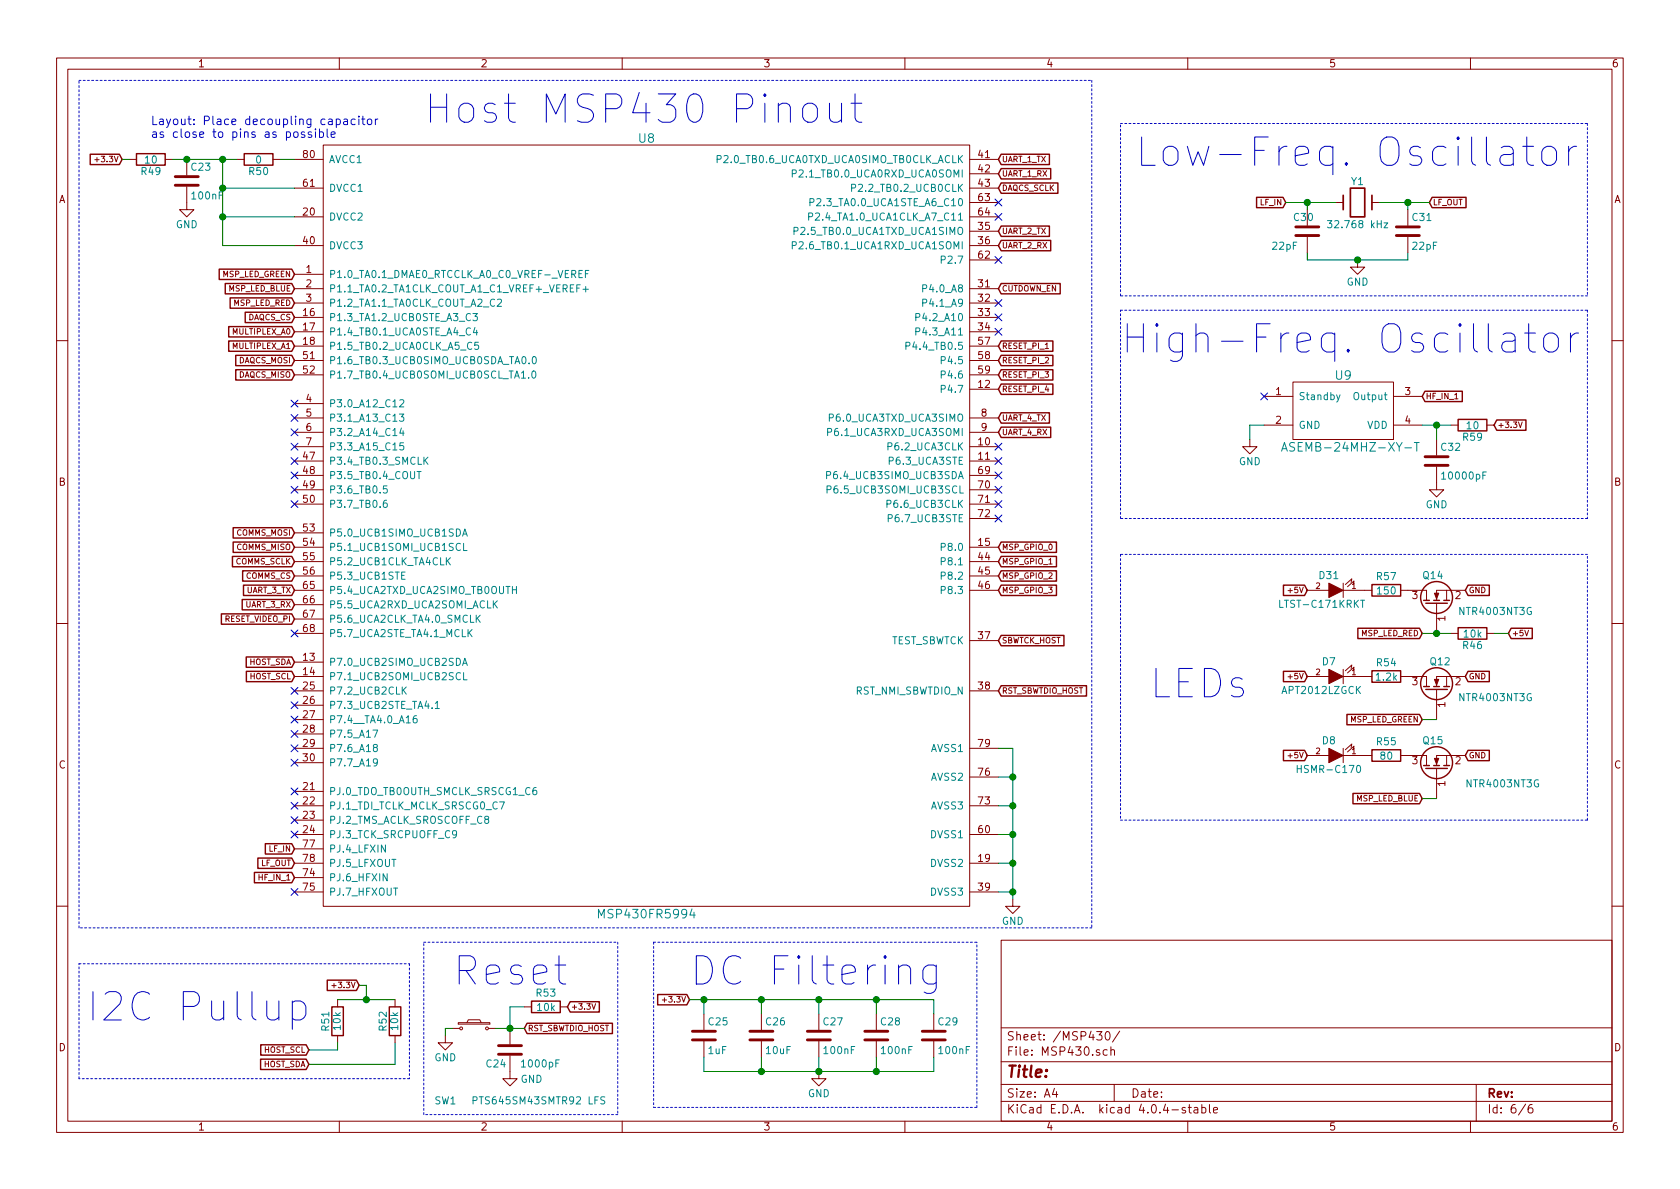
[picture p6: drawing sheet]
EESchema Schematic File Version 2
LIBS:mainBoardV2-rescue
LIBS:power
LIBS:device
LIBS:transistors
LIBS:conn
LIBS:linear
LIBS:regul
LIBS:74xx
LIBS:cmos4000
LIBS:adc-dac
LIBS:memory
LIBS:xilinx
LIBS:microcontrollers
LIBS:dsp
LIBS:microchip
LIBS:analog_switches
LIBS:motorola
LIBS:texas
LIBS:intel
LIBS:audio
LIBS:interface
LIBS:digital-audio
LIBS:philips
LIBS:display
LIBS:cypress
LIBS:siliconi
LIBS:opto
LIBS:atmel
LIBS:contrib
LIBS:valves
LIBS:msp430fr4994
LIBS:asemb-24mhz-xy-t
LIBS:pct2075d,118
LIBS:ms560702ba03-50
LIBS:lsm9ds1
LIBS:adg704brmz
LIBS:lt3481
LIBS:az2117h
LIBS:lt8609
LIBS:ltc2992
LIBS:TVS_Small
LIBS:tvsSmall
LIBS:mmqa5v6t1g
LIBS:led_x2_3pin
LIBS:bme280
LIBS:aoz8318di
LIBS:switch_dpdt
LIBS:SWITCH_3PDT
LIBS:teensy3_6-OuterHeadersOnly
LIBS:mounting_hole_eighth_inch
LIBS:mainBoardV2-cache
EELAYER 25 0
EELAYER END
$Descr A4 11693 8268
encoding utf-8
Sheet 6 6
Title ""
Date ""
Rev ""
Comp ""
Comment1 ""
Comment2 ""
Comment3 ""
Comment4 ""
$EndDescr
$Comp
L MSP430FR4994 U8
U 1 1
P 4500 3700
F 0 "U8" H 4500 6450 60  0000 C CNN
F 1 "MSP430FR5994" H 4500 1050 60  0000 C CNN
F 2 "Housings_QFP:LQFP-80_12x12mm_Pitch0.5mm" H 4500 3450 60  0001 C CNN
F 3 "" H 4500 3450 60  0001 C CNN
	1    4500 3700
	1    0    0    -1  
$EndComp
$Comp
L R R49
U 1 1
P 1050 1100
F 0 "R49" V 1130 1100 50  0000 C CNN
F 1 "10" V 1050 1100 50  0000 C CNN
F 2 "Resistors_SMD:R_0805_HandSoldering" V 980 1100 50  0001 C CNN
F 3 "" H 1050 1100 50  0000 C CNN
	1    1050 1100
	0    1    1    0   
$EndComp
$Comp
L C C23
U 1 1
P 1300 1250
F 0 "C23" H 1325 1350 50  0000 L CNN
F 1 "100nF" H 1325 1150 50  0000 L CNN
F 2 "Capacitors_SMD:C_0805_HandSoldering" H 1338 1100 50  0001 C CNN
F 3 "" H 1300 1250 50  0000 C CNN
	1    1300 1250
	1    0    0    -1  
$EndComp
$Comp
L GND #PWR79
U 1 1
P 1300 1400
F 0 "#PWR79" H 1300 1150 50  0001 C CNN
F 1 "GND" H 1300 1250 50  0000 C CNN
F 2 "" H 1300 1400 50  0000 C CNN
F 3 "" H 1300 1400 50  0000 C CNN
	1    1300 1400
	1    0    0    -1  
$EndComp
$Comp
L R R50
U 1 1
P 1800 1100
F 0 "R50" V 1880 1100 50  0000 C CNN
F 1 "0" V 1800 1100 50  0000 C CNN
F 2 "Resistors_SMD:R_0805_HandSoldering" V 1730 1100 50  0001 C CNN
F 3 "" H 1800 1100 50  0000 C CNN
	1    1800 1100
	0    1    1    0   
$EndComp
Text GLabel 2050 1900 0    39   Input ~ 0
MSP_LED_GREEN
Text GLabel 2050 2000 0    39   Input ~ 0
MSP_LED_BLUE
Text GLabel 2050 3700 0    39   Input ~ 0
COMMS_MOSI
Text GLabel 2050 3800 0    39   Input ~ 0
COMMS_MISO
Text GLabel 2050 3900 0    39   Input ~ 0
COMMS_SCLK
Text GLabel 2050 4000 0    39   Input ~ 0
COMMS_CS
Text GLabel 2050 2200 0    39   Input ~ 0
DAQCS_CS
Text GLabel 2050 2300 0    39   Input ~ 0
MULTIPLEX_A0
Text GLabel 2050 2400 0    39   Input ~ 0
MULTIPLEX_A1
Text GLabel 2050 2500 0    39   Input ~ 0
DAQCS_MOSI
Text GLabel 2050 2600 0    39   Input ~ 0
DAQCS_MISO
Text GLabel 2050 4100 0    39   Input ~ 0
UART_3_TX
Text GLabel 2050 4200 0    39   Input ~ 0
UART_3_RX
Text GLabel 2050 4600 0    39   Input ~ 0
HOST_SDA
Text GLabel 2050 4700 0    39   Input ~ 0
HOST_SCL
$Comp
L Crystal Y1
U 1 1
P 9450 1400
F 0 "Y1" H 9450 1550 50  0000 C CNN
F 1 "32.768 kHz" H 9450 1250 50  0000 C CNN
F 2 "Dans_Parts:32.768_Crystal_ThroughHole" H 9450 1400 50  0001 C CNN
F 3 "" H 9450 1400 50  0000 C CNN
	1    9450 1400
	-1   0    0    -1  
$EndComp
$Comp
L C C31
U 1 1
P 9800 1600
F 0 "C31" H 9825 1700 50  0000 L CNN
F 1 "22pF" H 9825 1500 50  0000 L CNN
F 2 "Capacitors_SMD:C_0805_HandSoldering" H 9838 1450 50  0001 C CNN
F 3 "" H 9800 1600 50  0000 C CNN
	1    9800 1600
	1    0    0    -1  
$EndComp
$Comp
L C C30
U 1 1
P 9100 1600
F 0 "C30" H 9000 1700 50  0000 L CNN
F 1 "22pF" H 8850 1500 50  0000 L CNN
F 2 "Capacitors_SMD:C_0805_HandSoldering" H 9138 1450 50  0001 C CNN
F 3 "" H 9100 1600 50  0000 C CNN
	1    9100 1600
	1    0    0    -1  
$EndComp
$Comp
L GND #PWR85
U 1 1
P 9450 1800
F 0 "#PWR85" H 9450 1550 50  0001 C CNN
F 1 "GND" H 9450 1650 50  0000 C CNN
F 2 "" H 9450 1800 50  0000 C CNN
F 3 "" H 9450 1800 50  0000 C CNN
	1    9450 1800
	1    0    0    -1  
$EndComp
NoConn ~ 2050 5700
NoConn ~ 2050 5800
NoConn ~ 2050 5600
NoConn ~ 2050 5500
NoConn ~ 2050 6200
Text GLabel 2050 6100 0    39   Input ~ 0
HF_IN_1
Text GLabel 2050 5900 0    39   Input ~ 0
LF_IN
Text GLabel 2050 6000 0    39   Input ~ 0
LF_OUT
Text GLabel 8950 1400 0    39   Input ~ 0
LF_IN
Text GLabel 9950 1400 2    39   Input ~ 0
LF_OUT
Text GLabel 6950 1100 2    39   Input ~ 0
UART_1_TX
Text GLabel 6950 1200 2    39   Input ~ 0
UART_1_RX
Text GLabel 6950 1300 2    39   Input ~ 0
DAQCS_SCLK
Text GLabel 6950 1600 2    39   Input ~ 0
UART_2_TX
Text GLabel 6950 2000 2    39   Input ~ 0
CUTDOWN_EN
Text GLabel 6950 2400 2    39   Input ~ 0
RESET_PI_1
Text GLabel 6950 2500 2    39   Input ~ 0
RESET_PI_2
Text GLabel 6950 2600 2    39   Input ~ 0
RESET_PI_3
Text GLabel 6950 2700 2    39   Input ~ 0
RESET_PI_4
Text GLabel 6950 2900 2    39   Input ~ 0
UART_4_TX
Text GLabel 6950 3000 2    39   Input ~ 0
UART_4_RX
Text GLabel 6950 3800 2    39   Input ~ 0
MSP_GPIO_0
Text GLabel 6950 3900 2    39   Input ~ 0
MSP_GPIO_1
Text GLabel 6950 4000 2    39   Input ~ 0
MSP_GPIO_2
Text GLabel 6950 4100 2    39   Input ~ 0
MSP_GPIO_3
Text GLabel 6950 4450 2    39   Input ~ 0
SBWTCK_HOST
Text GLabel 6950 4800 2    39   Input ~ 0
RST_SBWTDIO_HOST
$Comp
L GND #PWR83
U 1 1
P 7050 6250
F 0 "#PWR83" H 7050 6000 50  0001 C CNN
F 1 "GND" H 7050 6100 50  0000 C CNN
F 2 "" H 7050 6250 50  0000 C CNN
F 3 "" H 7050 6250 50  0000 C CNN
	1    7050 6250
	1    0    0    -1  
$EndComp
Text Notes 1050 950  0    59   ~ 0
Layout: Place decoupling capacitor \nas close to pins as possible
Text Notes 2950 850  0    197  ~ 0
Host MSP430 Pinout
$Comp
L C C25
U 1 1
P 4900 7200
F 0 "C25" H 4925 7300 50  0000 L CNN
F 1 "1uF" H 4925 7100 50  0000 L CNN
F 2 "Capacitors_SMD:C_0805_HandSoldering" H 4938 7050 50  0001 C CNN
F 3 "" H 4900 7200 50  0000 C CNN
	1    4900 7200
	1    0    0    -1  
$EndComp
$Comp
L C C26
U 1 1
P 5300 7200
F 0 "C26" H 5325 7300 50  0000 L CNN
F 1 "10uF" H 5325 7100 50  0000 L CNN
F 2 "Capacitors_SMD:C_0805_HandSoldering" H 5338 7050 50  0001 C CNN
F 3 "" H 5300 7200 50  0000 C CNN
	1    5300 7200
	1    0    0    -1  
$EndComp
$Comp
L C C27
U 1 1
P 5700 7200
F 0 "C27" H 5725 7300 50  0000 L CNN
F 1 "100nF" H 5725 7100 50  0000 L CNN
F 2 "Capacitors_SMD:C_0805_HandSoldering" H 5738 7050 50  0001 C CNN
F 3 "" H 5700 7200 50  0000 C CNN
	1    5700 7200
	1    0    0    -1  
$EndComp
$Comp
L C C28
U 1 1
P 6100 7200
F 0 "C28" H 6125 7300 50  0000 L CNN
F 1 "100nF" H 6125 7100 50  0000 L CNN
F 2 "Capacitors_SMD:C_0805_HandSoldering" H 6138 7050 50  0001 C CNN
F 3 "" H 6100 7200 50  0000 C CNN
	1    6100 7200
	1    0    0    -1  
$EndComp
$Comp
L C C29
U 1 1
P 6500 7200
F 0 "C29" H 6525 7300 50  0000 L CNN
F 1 "100nF" H 6525 7100 50  0000 L CNN
F 2 "Capacitors_SMD:C_0805_HandSoldering" H 6538 7050 50  0001 C CNN
F 3 "" H 6500 7200 50  0000 C CNN
	1    6500 7200
	1    0    0    -1  
$EndComp
$Comp
L GND #PWR82
U 1 1
P 5700 7450
F 0 "#PWR82" H 5700 7200 50  0001 C CNN
F 1 "GND" H 5700 7300 50  0000 C CNN
F 2 "" H 5700 7450 50  0000 C CNN
F 3 "" H 5700 7450 50  0000 C CNN
	1    5700 7450
	1    0    0    -1  
$EndComp
Text Notes 4800 6850 0    197  ~ 0
DC Filtering
Text Notes 7900 1150 0    197  ~ 0
Low-Freq. Oscillator
Text Notes 7800 2450 0    197  ~ 0
High-Freq. Oscillator
$Comp
L ASEMB-24MHZ-XY-T U9
U 1 1
P 9350 2850
F 0 "U9" H 9350 3100 60  0000 C CNN
F 1 "ASEMB-24MHZ-XY-T" H 9400 2600 60  0000 C CNN
F 2 "Dans_Parts:ASEMB-24MHZ" H 9350 2850 60  0001 C CNN
F 3 "" H 9350 2850 60  0001 C CNN
	1    9350 2850
	1    0    0    -1  
$EndComp
$Comp
L R R59
U 1 1
P 10250 2950
F 0 "R59" V 10330 2950 50  0000 C CNN
F 1 "10" V 10250 2950 50  0000 C CNN
F 2 "Resistors_SMD:R_0805_HandSoldering" V 10180 2950 50  0001 C CNN
F 3 "" H 10250 2950 50  0000 C CNN
	1    10250 2950
	0    1    1    0   
$EndComp
$Comp
L C C32
U 1 1
P 10000 3200
F 0 "C32" H 10025 3300 50  0000 L CNN
F 1 "10000pF" H 10025 3100 50  0000 L CNN
F 2 "Capacitors_SMD:C_0805_HandSoldering" H 10038 3050 50  0001 C CNN
F 3 "" H 10000 3200 50  0000 C CNN
	1    10000 3200
	1    0    0    -1  
$EndComp
$Comp
L GND #PWR86
U 1 1
P 10000 3350
F 0 "#PWR86" H 10000 3100 50  0001 C CNN
F 1 "GND" H 10000 3200 50  0000 C CNN
F 2 "" H 10000 3350 50  0000 C CNN
F 3 "" H 10000 3350 50  0000 C CNN
	1    10000 3350
	1    0    0    -1  
$EndComp
NoConn ~ 8800 2750
$Comp
L GND #PWR84
U 1 1
P 8700 3050
F 0 "#PWR84" H 8700 2800 50  0001 C CNN
F 1 "GND" H 8700 2900 50  0000 C CNN
F 2 "" H 8700 3050 50  0000 C CNN
F 3 "" H 8700 3050 50  0000 C CNN
	1    8700 3050
	1    0    0    -1  
$EndComp
Text GLabel 9900 2750 2    39   Input ~ 0
HF_IN_1
Wire Wire Line
	1550 1100 1550 1700
Connection ~ 1550 1100
Connection ~ 1550 1300
Connection ~ 1550 1500
Connection ~ 1300 1100
Wire Wire Line
	2050 1100 1950 1100
Wire Wire Line
	1550 1700 2050 1700
Wire Wire Line
	1550 1500 2050 1500
Wire Wire Line
	1550 1300 2050 1300
Wire Wire Line
	8950 1400 9300 1400
Wire Wire Line
	9800 1450 9800 1400
Wire Wire Line
	9100 1750 9100 1800
Wire Wire Line
	9800 1800 9800 1750
Connection ~ 9800 1400
Connection ~ 9100 1400
Wire Wire Line
	9600 1400 9950 1400
Wire Wire Line
	9100 1450 9100 1400
Wire Wire Line
	6950 5200 7050 5200
Wire Wire Line
	7050 5200 7050 6250
Wire Wire Line
	6950 6000 7050 6000
Connection ~ 7050 6000
Wire Wire Line
	6950 5800 7050 5800
Connection ~ 7050 5800
Wire Wire Line
	6950 5600 7050 5600
Connection ~ 7050 5600
Wire Wire Line
	6950 5400 7050 5400
Connection ~ 7050 5400
Connection ~ 7050 6200
Wire Wire Line
	7050 6200 6950 6200
Wire Notes Line
	7800 850  11050 850 
Wire Notes Line
	7800 2050 7800 850 
Wire Notes Line
	550  550  7600 550 
Wire Notes Line
	7600 550  7600 6450
Wire Notes Line
	7600 6450 550  6450
Wire Notes Line
	550  6450 550  550 
Wire Wire Line
	6500 6950 6500 7050
Wire Wire Line
	6100 6950 6100 7050
Connection ~ 6100 6950
Wire Wire Line
	5700 6950 5700 7050
Connection ~ 5700 6950
Wire Wire Line
	5300 6950 5300 7050
Connection ~ 5300 6950
Wire Wire Line
	4900 7050 4900 6950
Connection ~ 4900 6950
Wire Wire Line
	4900 7350 4900 7450
Wire Wire Line
	4900 7450 6500 7450
Wire Wire Line
	6500 7450 6500 7350
Wire Wire Line
	6100 7350 6100 7450
Connection ~ 6100 7450
Wire Wire Line
	5700 7350 5700 7450
Connection ~ 5700 7450
Wire Wire Line
	5300 7350 5300 7450
Connection ~ 5300 7450
Wire Notes Line
	4550 6550 6800 6550
Wire Notes Line
	11050 850  11050 2050
Wire Notes Line
	11050 2050 7800 2050
Wire Notes Line
	7800 2150 11050 2150
Wire Notes Line
	11050 2150 11050 3600
Wire Notes Line
	11050 3600 7800 3600
Wire Notes Line
	7800 3600 7800 2150
Wire Wire Line
	9900 2950 10100 2950
Wire Wire Line
	10000 3050 10000 2950
Connection ~ 10000 2950
Wire Wire Line
	8700 3050 8700 2950
Wire Wire Line
	8700 2950 8800 2950
Wire Notes Line
	4550 6550 4550 7700
Wire Notes Line
	4550 7700 6800 7700
Wire Notes Line
	6800 7700 6800 6550
$Comp
L R R51
U 1 1
P 2350 7100
F 0 "R51" V 2430 7100 50  0000 C CNN
F 1 "10k" V 2350 7100 50  0000 C CNN
F 2 "Resistors_SMD:R_0805_HandSoldering" V 2280 7100 50  0001 C CNN
F 3 "" H 2350 7100 50  0000 C CNN
	1    2350 7100
	-1   0    0    1   
$EndComp
$Comp
L R R52
U 1 1
P 2750 7100
F 0 "R52" V 2830 7100 50  0000 C CNN
F 1 "10k" V 2750 7100 50  0000 C CNN
F 2 "Resistors_SMD:R_0805_HandSoldering" V 2680 7100 50  0001 C CNN
F 3 "" H 2750 7100 50  0000 C CNN
	1    2750 7100
	-1   0    0    1   
$EndComp
Wire Wire Line
	2350 6950 2750 6950
Wire Wire Line
	2550 6850 2550 6950
Connection ~ 2550 6950
Text GLabel 2150 7300 0    39   Input ~ 0
HOST_SCL
Wire Wire Line
	2150 7300 2350 7300
Wire Wire Line
	2350 7300 2350 7250
Text GLabel 2150 7400 0    39   Input ~ 0
HOST_SDA
Wire Wire Line
	2150 7400 2750 7400
Wire Wire Line
	2750 7400 2750 7250
Text Notes 600  7100 0    197  ~ 0
I2C Pullup
Wire Notes Line
	550  6700 2850 6700
Wire Notes Line
	2850 6700 2850 7500
Wire Notes Line
	2850 7500 550  7500
Wire Notes Line
	550  7500 550  6700
NoConn ~ 6950 2100
$Comp
L R R53
U 1 1
P 3800 7000
F 0 "R53" V 3700 7000 50  0000 C CNN
F 1 "10k" V 3800 7000 50  0000 C CNN
F 2 "Resistors_SMD:R_0805_HandSoldering" V 3730 7000 50  0001 C CNN
F 3 "" H 3800 7000 50  0000 C CNN
	1    3800 7000
	0    1    1    0   
$EndComp
$Comp
L SW_PUSH_SMALL_H SW1
U 1 1
P 3300 7150
F 0 "SW1" H 3100 6650 50  0000 C CNN
F 1 "PTS645SM43SMTR92 LFS" H 3750 6650 50  0000 C CNN
F 2 "Dans_Parts:SWITCH-TACTILE-PTS645SM43SMTR92" H 3300 7350 50  0001 C CNN
F 3 "" H 3300 7350 50  0000 C CNN
	1    3300 7150
	1    0    0    -1  
$EndComp
$Comp
L GND #PWR80
U 1 1
P 3100 7200
F 0 "#PWR80" H 3100 6950 50  0001 C CNN
F 1 "GND" H 3100 7050 50  0000 C CNN
F 2 "" H 3100 7200 50  0000 C CNN
F 3 "" H 3100 7200 50  0000 C CNN
	1    3100 7200
	1    0    0    -1  
$EndComp
Text GLabel 3650 7150 2    39   Input ~ 0
RST_SBWTDIO_HOST
Text Notes 3150 6850 0    197  ~ 0
Reset
$Comp
L C C24
U 1 1
P 3550 7300
F 0 "C24" H 3575 7400 50  0000 L CNN
F 1 "1000pF" H 3200 7400 50  0000 L CNN
F 2 "Capacitors_SMD:C_0805_HandSoldering" H 3588 7150 50  0001 C CNN
F 3 "" H 3550 7300 50  0000 C CNN
	1    3550 7300
	-1   0    0    1   
$EndComp
$Comp
L GND #PWR81
U 1 1
P 3550 7450
F 0 "#PWR81" H 3550 7200 50  0001 C CNN
F 1 "GND" H 3700 7400 50  0000 C CNN
F 2 "" H 3550 7450 50  0000 C CNN
F 3 "" H 3550 7450 50  0000 C CNN
	1    3550 7450
	1    0    0    -1  
$EndComp
Wire Wire Line
	3150 7150 3100 7150
Wire Wire Line
	3100 7150 3100 7200
Wire Notes Line
	2950 6550 4300 6550
Wire Notes Line
	4300 6550 4300 7750
Wire Notes Line
	4300 7750 2950 7750
Wire Notes Line
	2950 7750 2950 6550
Wire Wire Line
	3450 7150 3650 7150
Connection ~ 3550 7150
Wire Wire Line
	3650 7000 3550 7000
Text GLabel 4800 6950 0    39   Input ~ 0
+3.3V
Wire Wire Line
	4800 6950 6500 6950
Text GLabel 6950 1700 2    39   Input ~ 0
UART_2_RX
NoConn ~ 6950 1400
NoConn ~ 6950 1500
NoConn ~ 6950 1800
NoConn ~ 6950 2200
NoConn ~ 6950 2300
NoConn ~ 6950 3100
NoConn ~ 6950 3200
NoConn ~ 6950 3300
NoConn ~ 6950 3400
NoConn ~ 6950 3500
NoConn ~ 6950 3600
NoConn ~ 2050 5300
NoConn ~ 2050 5200
NoConn ~ 2050 5100
NoConn ~ 2050 4800
NoConn ~ 2050 4900
NoConn ~ 2050 5000
NoConn ~ 2050 4400
NoConn ~ 2050 2800
NoConn ~ 2050 2900
NoConn ~ 2050 3000
NoConn ~ 2050 3100
NoConn ~ 2050 3200
NoConn ~ 2050 3300
NoConn ~ 2050 3400
NoConn ~ 2050 3500
Text GLabel 10400 2950 2    39   Input ~ 0
+3.3V
Text GLabel 3950 7000 2    39   Input ~ 0
+3.3V
Text GLabel 2500 6850 0    39   Input ~ 0
+3.3V
Wire Wire Line
	2500 6850 2550 6850
Text GLabel 850  1100 0    39   Input ~ 0
+3.3V
Wire Wire Line
	850  1100 900  1100
Wire Wire Line
	1200 1100 1650 1100
Wire Notes Line
	7800 3850 7800 5700
Wire Notes Line
	7800 5700 11050 5700
Wire Notes Line
	11050 5700 11050 3850
Text GLabel 9900 5000 0    39   Input ~ 0
MSP_LED_GREEN
Text GLabel 9900 4400 0    39   Input ~ 0
MSP_LED_RED
$Comp
L LED D31
U 1 1
P 9300 4100
F 0 "D31" H 9350 4000 50  0000 C CNN
F 1 "LTST-C171KRKT" H 9400 4200 50  0000 C CNN
F 2 "LEDs:LED_0805_HandSoldering" H 9300 4100 50  0001 C CNN
F 3 "" H 9300 4100 50  0000 C CNN
	1    9300 4100
	-1   0    0    1   
$EndComp
Wire Notes Line
	11050 3850 7800 3850
Text Notes 8000 4850 0    197  ~ 0
LEDs
Text GLabel 9100 4700 0    39   Input ~ 0
+5V
Text GLabel 9900 5550 0    39   Input ~ 0
MSP_LED_BLUE
$Comp
L Q_NMOS_GSD Q15
U 1 1
P 10000 5350
F 0 "Q15" V 10200 5450 50  0000 R CNN
F 1 "NTR4003NT3G" V 9900 5150 50  0000 R CNN
F 2 "TO_SOT_Packages_SMD:SOT-23" H 10200 5450 50  0001 C CNN
F 3 "" H 10000 5350 50  0000 C CNN
	1    10000 5350
	0    -1   -1   0   
$EndComp
Text GLabel 9100 5250 0    39   Input ~ 0
+5V
$Comp
L Q_NMOS_GSD Q14
U 1 1
P 10000 4200
F 0 "Q14" V 10200 4300 50  0000 R CNN
F 1 "NTR4003NT3G" V 9950 4050 50  0000 R CNN
F 2 "TO_SOT_Packages_SMD:SOT-23" H 10200 4300 50  0001 C CNN
F 3 "" H 10000 4200 50  0000 C CNN
	1    10000 4200
	0    -1   -1   0   
$EndComp
Wire Wire Line
	9900 4400 10100 4400
Text GLabel 10200 4100 2    39   Input ~ 0
GND
$Comp
L R R57
U 1 1
P 9650 4100
F 0 "R57" V 9550 4100 50  0000 C CNN
F 1 "150" V 9650 4100 50  0000 C CNN
F 2 "Resistors_SMD:R_0805_HandSoldering" V 9580 4100 50  0001 C CNN
F 3 "" H 9650 4100 50  0000 C CNN
	1    9650 4100
	0    1    1    0   
$EndComp
Text GLabel 9100 4100 0    39   Input ~ 0
+5V
Text GLabel 2050 2100 0    39   Input ~ 0
MSP_LED_RED
Wire Wire Line
	3550 7000 3550 7150
Text GLabel 2050 4300 0    39   Input ~ 0
RESET_VIDEO_PI
Wire Wire Line
	9100 1800 9800 1800
Connection ~ 9450 1800
$Comp
L Q_NMOS_GSD Q12
U 1 1
P 10000 4800
F 0 "Q12" V 10200 4850 50  0000 R CNN
F 1 "NTR4003NT3G" V 9950 4650 50  0000 R CNN
F 2 "TO_SOT_Packages_SMD:SOT-23" H 10200 4900 50  0001 C CNN
F 3 "" H 10000 4800 50  0000 C CNN
	1    10000 4800
	0    -1   -1   0   
$EndComp
$Comp
L LED D7
U 1 1
P 9300 4700
F 0 "D7" H 9350 4600 50  0000 C CNN
F 1 "APT2012LZGCK" H 9400 4800 50  0000 C CNN
F 2 "LEDs:LED_0805_HandSoldering" H 9300 4700 50  0001 C CNN
F 3 "" H 9300 4700 50  0000 C CNN
	1    9300 4700
	-1   0    0    1   
$EndComp
$Comp
L R R54
U 1 1
P 9650 4700
F 0 "R54" V 9550 4700 50  0000 C CNN
F 1 "1.2k" V 9650 4700 50  0000 C CNN
F 2 "Resistors_SMD:R_0805_HandSoldering" V 9580 4700 50  0001 C CNN
F 3 "" H 9650 4700 50  0000 C CNN
	1    9650 4700
	0    1    1    0   
$EndComp
Wire Wire Line
	9900 5000 10000 5000
Text GLabel 10200 4700 2    39   Input ~ 0
GND
Text GLabel 10200 5250 2    39   Input ~ 0
GND
Wire Wire Line
	9900 5550 10000 5550
$Comp
L R R55
U 1 1
P 9650 5250
F 0 "R55" V 9550 5250 50  0000 C CNN
F 1 "80" V 9650 5250 50  0000 C CNN
F 2 "Resistors_SMD:R_0805_HandSoldering" V 9580 5250 50  0001 C CNN
F 3 "" H 9650 5250 50  0000 C CNN
	1    9650 5250
	0    1    1    0   
$EndComp
$Comp
L LED D8
U 1 1
P 9300 5250
F 0 "D8" H 9350 5150 50  0000 C CNN
F 1 "HSMR-C170" H 9350 5350 50  0000 C CNN
F 2 "LEDs:LED_0805_HandSoldering" H 9300 5250 50  0001 C CNN
F 3 "" H 9300 5250 50  0000 C CNN
	1    9300 5250
	-1   0    0    1   
$EndComp
$Comp
L R R46
U 1 1
P 10250 4400
F 0 "R46" V 10330 4400 50  0000 C CNN
F 1 "10k" V 10250 4400 50  0000 C CNN
F 2 "Resistors_SMD:R_0805_HandSoldering" V 10180 4400 50  0001 C CNN
F 3 "" H 10250 4400 50  0000 C CNN
	1    10250 4400
	0    1    1    0   
$EndComp
Text GLabel 10500 4400 2    39   Input ~ 0
+5V
Wire Wire Line
	10500 4400 10400 4400
Connection ~ 10000 4400
$EndSCHEMATC
